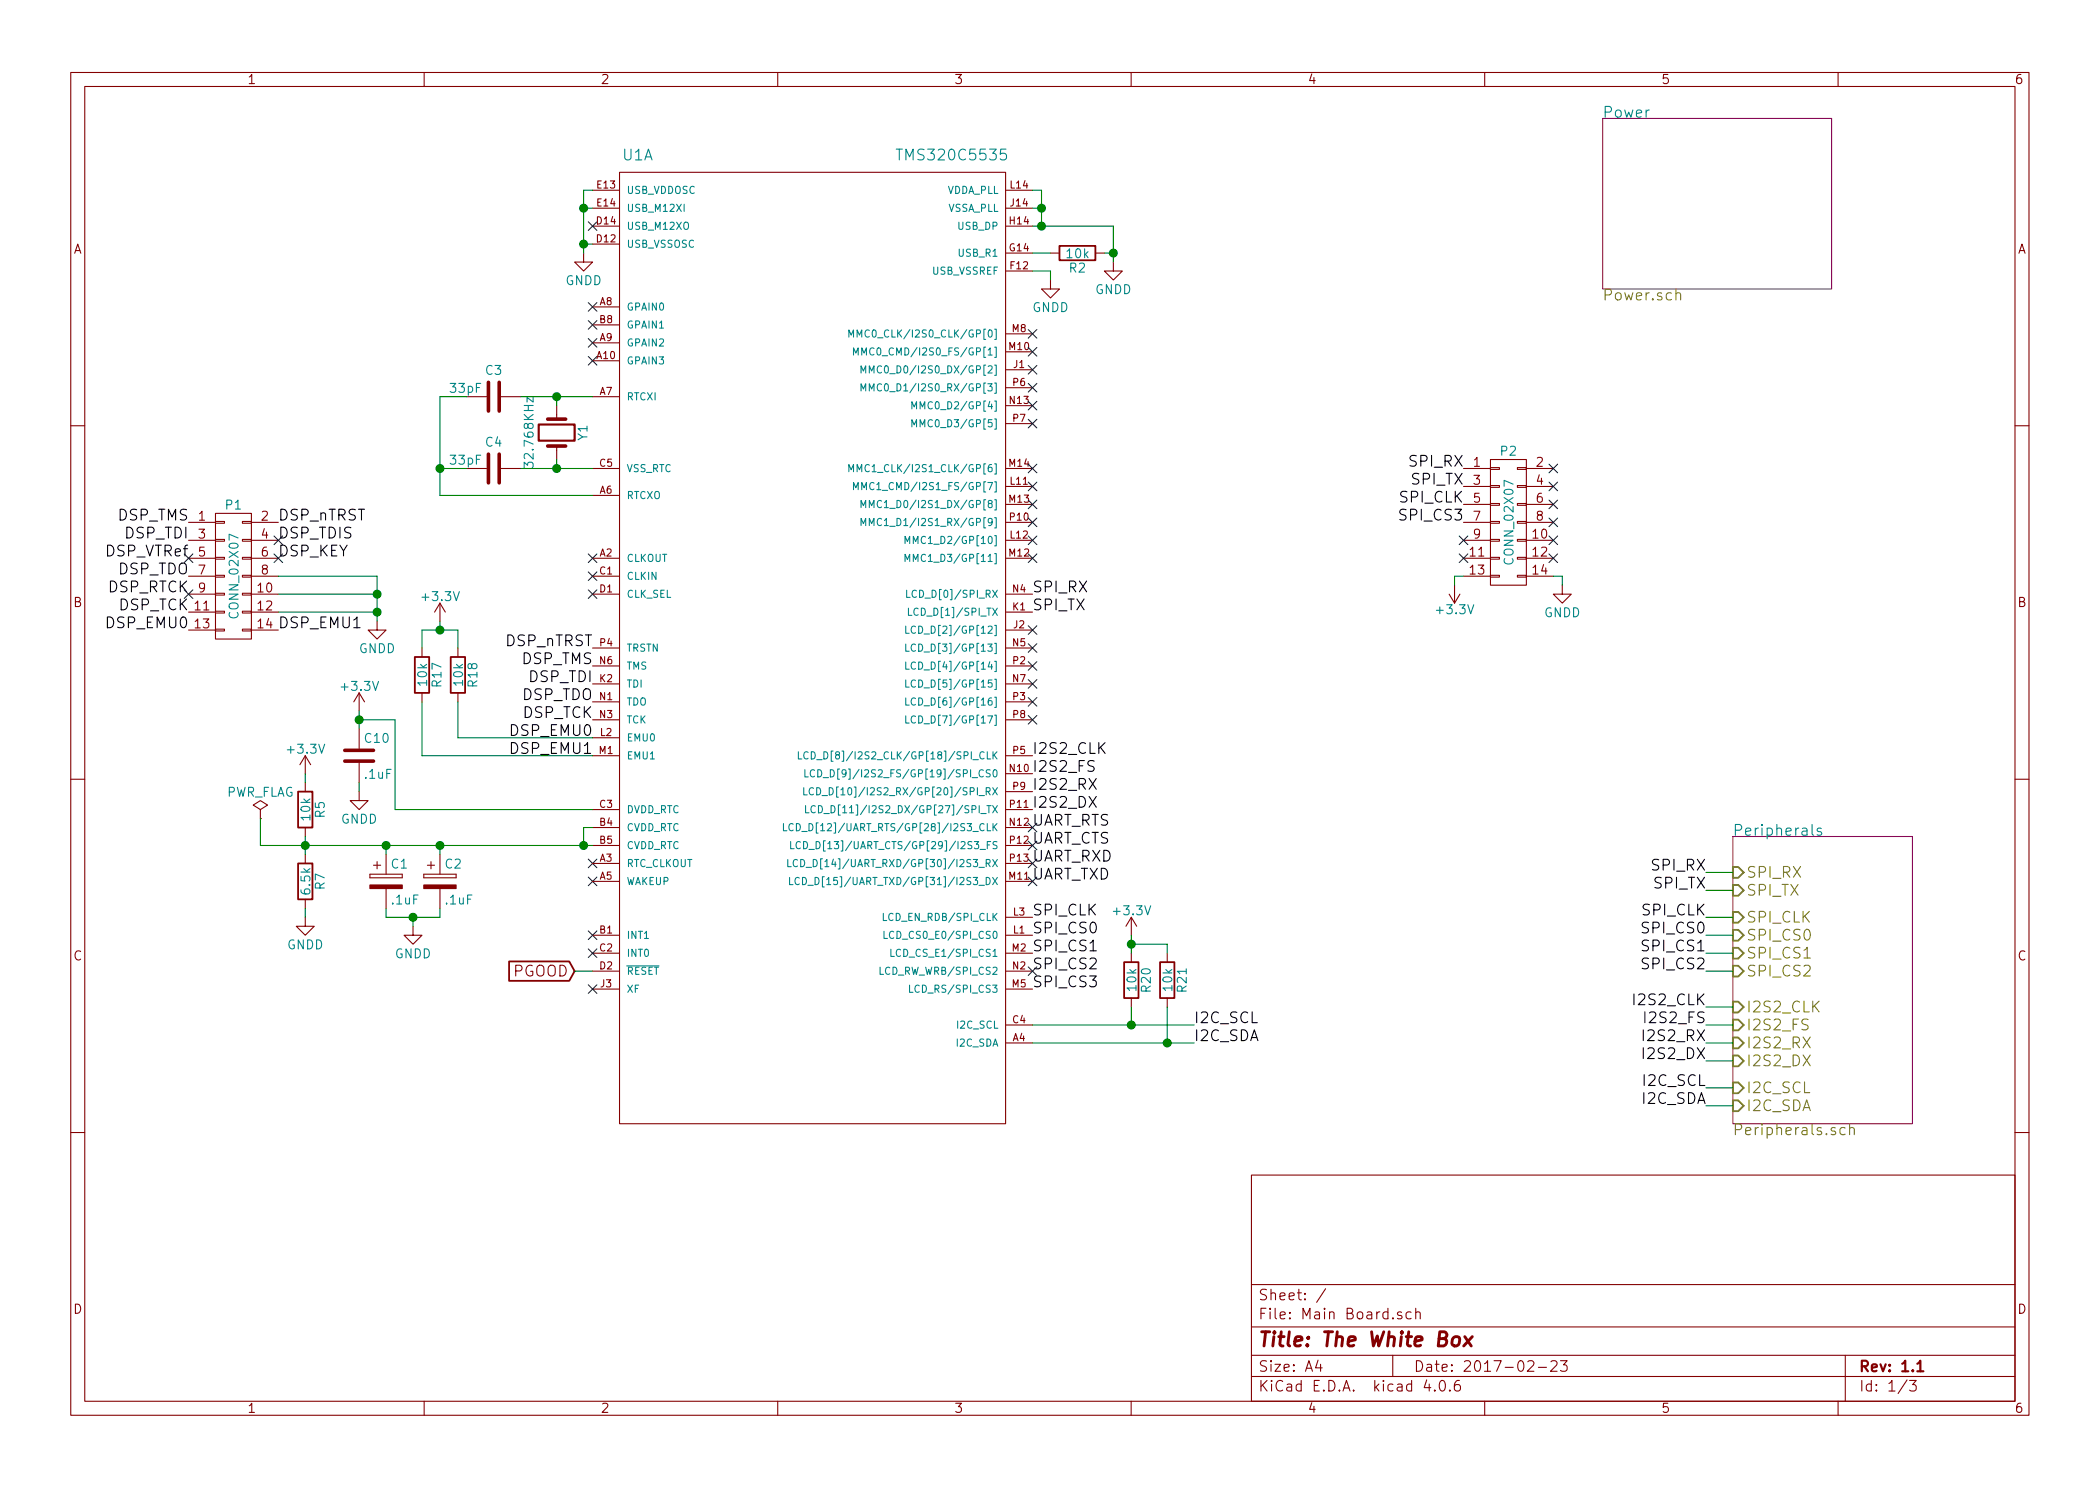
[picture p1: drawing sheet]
EESchema Schematic File Version 2
LIBS:power
LIBS:device
LIBS:transistors
LIBS:conn
LIBS:linear
LIBS:regul
LIBS:74xx
LIBS:cmos4000
LIBS:adc-dac
LIBS:memory
LIBS:xilinx
LIBS:microcontrollers
LIBS:dsp
LIBS:microchip
LIBS:analog_switches
LIBS:motorola
LIBS:texas
LIBS:intel
LIBS:audio
LIBS:interface
LIBS:digital-audio
LIBS:philips
LIBS:display
LIBS:cypress
LIBS:siliconi
LIBS:opto
LIBS:atmel
LIBS:contrib
LIBS:valves
LIBS:switches
LIBS:Main Board
LIBS:Main Board-cache
EELAYER 25 0
EELAYER END
$Descr A4 11693 8268
encoding utf-8
Sheet 1 3
Title "The White Box"
Date "2017-02-23"
Rev "1.1"
Comp ""
Comment1 ""
Comment2 ""
Comment3 ""
Comment4 ""
$EndDescr
$Sheet
S 8925 650  1275 950 
U 586C91C8
F0 "Power" 60
F1 "Power.sch" 60
$EndSheet
$Comp
L GNDD #PWR01
U 1 1
P 3250 1400
F 0 "#PWR01" H 3250 1150 50  0001 C CNN
F 1 "GNDD" H 3250 1250 50  0000 C CNN
F 2 "" H 3250 1400 50  0000 C CNN
F 3 "" H 3250 1400 50  0000 C CNN
	1    3250 1400
	1    0    0    -1  
$EndComp
NoConn ~ 3300 1700
NoConn ~ 3300 1800
NoConn ~ 3300 1900
NoConn ~ 3300 2000
$Comp
L Crystal Y1
U 1 1
P 3100 2400
F 0 "Y1" H 3100 2550 50  0000 C CNN
F 1 "32.768KHz" H 3100 2250 50  0000 C CNN
F 2 "" H 3100 2400 50  0000 C CNN
F 3 "" H 3100 2400 50  0000 C CNN
	1    3100 2400
	0    1    1    0   
$EndComp
$Comp
L C C3
U 1 1
P 2750 2200
F 0 "C3" V 2600 2150 50  0000 L CNN
F 1 "33pF" V 2700 1950 50  0000 L CNN
F 2 "" H 2788 2050 50  0000 C CNN
F 3 "" H 2750 2200 50  0000 C CNN
	1    2750 2200
	0    1    1    0   
$EndComp
$Comp
L C C4
U 1 1
P 2750 2600
F 0 "C4" V 2600 2550 50  0000 L CNN
F 1 "33pF" V 2700 2350 50  0000 L CNN
F 2 "" H 2788 2450 50  0000 C CNN
F 3 "" H 2750 2600 50  0000 C CNN
	1    2750 2600
	0    1    1    0   
$EndComp
NoConn ~ 3300 3100
NoConn ~ 3300 3200
NoConn ~ 3300 3300
$Comp
L CONN_02X07 P1
U 1 1
P 1300 3200
F 0 "P1" H 1300 3600 50  0000 C CNN
F 1 "CONN_02X07" V 1300 3200 50  0000 C CNN
F 2 "" H 1300 2000 50  0000 C CNN
F 3 "" H 1300 2000 50  0000 C CNN
	1    1300 3200
	1    0    0    -1  
$EndComp
Text Label 1550 2900 0    60   ~ 0
DSP_nTRST
Text Label 1550 3000 0    60   ~ 0
DSP_TDIS
Text Label 1550 3100 0    60   ~ 0
DSP_KEY
$Comp
L GNDD #PWR02
U 1 1
P 2100 3450
F 0 "#PWR02" H 2100 3200 50  0001 C CNN
F 1 "GNDD" H 2100 3300 50  0000 C CNN
F 2 "" H 2100 3450 50  0000 C CNN
F 3 "" H 2100 3450 50  0000 C CNN
	1    2100 3450
	1    0    0    -1  
$EndComp
Text Label 1550 3500 0    60   ~ 0
DSP_EMU1
Text Label 1050 2900 2    60   ~ 0
DSP_TMS
Text Label 1050 3000 2    60   ~ 0
DSP_TDI
Text Label 1050 3100 2    60   ~ 0
DSP_VTRef
Text Label 1050 3200 2    60   ~ 0
DSP_TDO
Text Label 1050 3300 2    60   ~ 0
DSP_RTCK
Text Label 1050 3400 2    60   ~ 0
DSP_TCK
Text Label 1050 3500 2    60   ~ 0
DSP_EMU0
Text Label 3300 3600 2    60   ~ 0
DSP_nTRST
Text Label 3300 3700 2    60   ~ 0
DSP_TMS
Text Label 3300 3800 2    60   ~ 0
DSP_TDI
Text Label 3300 3900 2    60   ~ 0
DSP_TDO
Text Label 3300 4000 2    60   ~ 0
DSP_TCK
Text Label 3300 4100 2    60   ~ 0
DSP_EMU0
Text Label 3300 4200 2    60   ~ 0
DSP_EMU1
NoConn ~ 3300 4900
NoConn ~ 3300 4800
NoConn ~ 3300 5200
$Comp
L GNDD #PWR05
U 1 1
P 5850 1550
F 0 "#PWR05" H 5850 1300 50  0001 C CNN
F 1 "GNDD" H 5850 1400 50  0000 C CNN
F 2 "" H 5850 1550 50  0000 C CNN
F 3 "" H 5850 1550 50  0000 C CNN
	1    5850 1550
	1    0    0    -1  
$EndComp
$Comp
L R R2
U 1 1
P 6000 1400
F 0 "R2" V 6080 1400 50  0000 C CNN
F 1 "10k" V 6000 1400 50  0000 C CNN
F 2 "" V 5930 1400 50  0000 C CNN
F 3 "" H 6000 1400 50  0000 C CNN
	1    6000 1400
	0    1    1    0   
$EndComp
$Comp
L GNDD #PWR06
U 1 1
P 6200 1450
F 0 "#PWR06" H 6200 1200 50  0001 C CNN
F 1 "GNDD" H 6200 1300 50  0000 C CNN
F 2 "" H 6200 1450 50  0000 C CNN
F 3 "" H 6200 1450 50  0000 C CNN
	1    6200 1450
	1    0    0    -1  
$EndComp
$Comp
L TMS320C5535 U1
U 1 1
P 4500 2450
F 0 "U1" H 3550 4050 60  0000 C CNN
F 1 "TMS320C5535" H 5300 4050 60  0000 C CNN
F 2 "" H 8600 3850 60  0000 C CNN
F 3 "" H 8600 3850 60  0000 C CNN
	1    4500 2450
	1    0    0    -1  
$EndComp
Text Label 5750 3300 0    60   ~ 0
SPI_RX
Text Label 5750 3400 0    60   ~ 0
SPI_TX
Text Label 5750 4200 0    60   ~ 0
I2S2_CLK
Text Label 5750 4300 0    60   ~ 0
I2S2_FS
Text Label 5750 4400 0    60   ~ 0
I2S2_RX
Text Label 5750 4500 0    60   ~ 0
I2S2_DX
Text Label 5750 4600 0    60   ~ 0
UART_RTS
Text Label 5750 4700 0    60   ~ 0
UART_CTS
Text Label 5750 4800 0    60   ~ 0
UART_RXD
Text Label 5750 4900 0    60   ~ 0
UART_TXD
Text Label 5750 5100 0    60   ~ 0
SPI_CLK
Text Label 5750 5200 0    60   ~ 0
SPI_CS0
Text Label 5750 5300 0    60   ~ 0
SPI_CS1
Text Label 5750 5400 0    60   ~ 0
SPI_CS2
Text Label 5750 5500 0    60   ~ 0
SPI_CS3
Text Label 9500 5100 2    60   ~ 0
SPI_CLK
Text Label 9500 5200 2    60   ~ 0
SPI_CS0
Text Label 9500 5300 2    60   ~ 0
SPI_CS1
Text Label 9500 5400 2    60   ~ 0
SPI_CS2
Text Label 9500 4850 2    60   ~ 0
SPI_RX
Text Label 9500 4950 2    60   ~ 0
SPI_TX
NoConn ~ 5750 3100
NoConn ~ 5750 3700
NoConn ~ 5750 3800
NoConn ~ 5750 3900
NoConn ~ 5750 4600
NoConn ~ 5750 4700
NoConn ~ 5750 4800
NoConn ~ 5750 4900
NoConn ~ 1550 3000
NoConn ~ 1550 3100
NoConn ~ 1050 3100
NoConn ~ 1050 3300
$Comp
L C C10
U 1 1
P 2000 4200
F 0 "C10" H 2025 4300 50  0000 L CNN
F 1 ".1uF" H 2025 4100 50  0000 L CNN
F 2 "" H 2038 4050 50  0000 C CNN
F 3 "" H 2000 4200 50  0000 C CNN
	1    2000 4200
	1    0    0    -1  
$EndComp
$Comp
L GNDD #PWR07
U 1 1
P 2000 4400
F 0 "#PWR07" H 2000 4150 50  0001 C CNN
F 1 "GNDD" H 2000 4250 50  0000 C CNN
F 2 "" H 2000 4400 50  0000 C CNN
F 3 "" H 2000 4400 50  0000 C CNN
	1    2000 4400
	1    0    0    -1  
$EndComp
$Comp
L +3.3V #PWR08
U 1 1
P 2000 3950
F 0 "#PWR08" H 2000 3800 50  0001 C CNN
F 1 "+3.3V" H 2000 4090 50  0000 C CNN
F 2 "" H 2000 3950 50  0000 C CNN
F 3 "" H 2000 3950 50  0000 C CNN
	1    2000 3950
	1    0    0    -1  
$EndComp
$Comp
L R R17
U 1 1
P 2350 3750
F 0 "R17" V 2430 3750 50  0000 C CNN
F 1 "10k" V 2350 3750 50  0000 C CNN
F 2 "" V 2280 3750 50  0000 C CNN
F 3 "" H 2350 3750 50  0000 C CNN
	1    2350 3750
	1    0    0    -1  
$EndComp
$Comp
L R R18
U 1 1
P 2550 3750
F 0 "R18" V 2630 3750 50  0000 C CNN
F 1 "10k" V 2550 3750 50  0000 C CNN
F 2 "" V 2480 3750 50  0000 C CNN
F 3 "" H 2550 3750 50  0000 C CNN
	1    2550 3750
	1    0    0    -1  
$EndComp
$Comp
L +3.3V #PWR09
U 1 1
P 2450 3450
F 0 "#PWR09" H 2450 3300 50  0001 C CNN
F 1 "+3.3V" H 2450 3590 50  0000 C CNN
F 2 "" H 2450 3450 50  0000 C CNN
F 3 "" H 2450 3450 50  0000 C CNN
	1    2450 3450
	1    0    0    -1  
$EndComp
NoConn ~ 3300 1250
$Comp
L CONN_02X07 P2
U 1 1
P 8400 2900
F 0 "P2" H 8400 3300 50  0000 C CNN
F 1 "CONN_02X07" V 8400 2900 50  0000 C CNN
F 2 "" H 8400 1700 50  0000 C CNN
F 3 "" H 8400 1700 50  0000 C CNN
	1    8400 2900
	1    0    0    -1  
$EndComp
$Comp
L GNDD #PWR010
U 1 1
P 8700 3250
F 0 "#PWR010" H 8700 3000 50  0001 C CNN
F 1 "GNDD" H 8700 3100 50  0000 C CNN
F 2 "" H 8700 3250 50  0000 C CNN
F 3 "" H 8700 3250 50  0000 C CNN
	1    8700 3250
	1    0    0    -1  
$EndComp
$Comp
L +3.3V #PWR011
U 1 1
P 8100 3250
F 0 "#PWR011" H 8100 3100 50  0001 C CNN
F 1 "+3.3V" H 8100 3390 50  0000 C CNN
F 2 "" H 8100 3250 50  0000 C CNN
F 3 "" H 8100 3250 50  0000 C CNN
	1    8100 3250
	-1   0    0    1   
$EndComp
Text Label 8150 2600 2    60   ~ 0
SPI_RX
Text Label 8150 2700 2    60   ~ 0
SPI_TX
Text Label 8150 2800 2    60   ~ 0
SPI_CLK
Text Label 8150 2900 2    60   ~ 0
SPI_CS3
NoConn ~ 5750 3500
NoConn ~ 5750 3600
NoConn ~ 5750 3000
NoConn ~ 5750 2900
NoConn ~ 5750 2800
NoConn ~ 5750 2700
NoConn ~ 5750 2600
NoConn ~ 5750 1850
NoConn ~ 5750 1950
NoConn ~ 5750 2050
NoConn ~ 5750 2150
NoConn ~ 5750 2250
NoConn ~ 5750 2350
$Comp
L CP C2
U 1 1
P 2450 4900
F 0 "C2" H 2475 5000 50  0000 L CNN
F 1 ".1uF" H 2475 4800 50  0000 L CNN
F 2 "" H 2488 4750 50  0000 C CNN
F 3 "" H 2450 4900 50  0000 C CNN
	1    2450 4900
	1    0    0    -1  
$EndComp
$Comp
L CP C1
U 1 1
P 2150 4900
F 0 "C1" H 2175 5000 50  0000 L CNN
F 1 ".1uF" H 2175 4800 50  0000 L CNN
F 2 "" H 2188 4750 50  0000 C CNN
F 3 "" H 2150 4900 50  0000 C CNN
	1    2150 4900
	1    0    0    -1  
$EndComp
$Comp
L GNDD #PWR012
U 1 1
P 2300 5150
F 0 "#PWR012" H 2300 4900 50  0001 C CNN
F 1 "GNDD" H 2300 5000 50  0000 C CNN
F 2 "" H 2300 5150 50  0000 C CNN
F 3 "" H 2300 5150 50  0000 C CNN
	1    2300 5150
	1    0    0    -1  
$EndComp
$Comp
L R R5
U 1 1
P 1700 4500
F 0 "R5" V 1780 4500 50  0000 C CNN
F 1 "10k" V 1700 4500 50  0000 C CNN
F 2 "" V 1630 4500 50  0000 C CNN
F 3 "" H 1700 4500 50  0000 C CNN
	1    1700 4500
	1    0    0    -1  
$EndComp
$Comp
L R R7
U 1 1
P 1700 4900
F 0 "R7" V 1780 4900 50  0000 C CNN
F 1 "6.5k" V 1700 4900 50  0000 C CNN
F 2 "" V 1630 4900 50  0000 C CNN
F 3 "" H 1700 4900 50  0000 C CNN
	1    1700 4900
	1    0    0    -1  
$EndComp
$Comp
L GNDD #PWR013
U 1 1
P 1700 5100
F 0 "#PWR013" H 1700 4850 50  0001 C CNN
F 1 "GNDD" H 1700 4950 50  0000 C CNN
F 2 "" H 1700 5100 50  0000 C CNN
F 3 "" H 1700 5100 50  0000 C CNN
	1    1700 5100
	1    0    0    -1  
$EndComp
$Comp
L +3.3V #PWR014
U 1 1
P 1700 4300
F 0 "#PWR014" H 1700 4150 50  0001 C CNN
F 1 "+3.3V" H 1700 4440 50  0000 C CNN
F 2 "" H 1700 4300 50  0000 C CNN
F 3 "" H 1700 4300 50  0000 C CNN
	1    1700 4300
	1    0    0    -1  
$EndComp
NoConn ~ 3300 5500
NoConn ~ 3300 5300
NoConn ~ 8650 2600
NoConn ~ 8650 2700
NoConn ~ 8650 2800
NoConn ~ 8650 2900
NoConn ~ 8650 3000
NoConn ~ 8650 3100
NoConn ~ 8150 3000
NoConn ~ 8150 3100
$Sheet
S 9650 4650 1000 1600
U 586E795B
F0 "Peripherals" 60
F1 "Peripherals.sch" 60
F2 "SPI_RX" I L 9650 4850 60 
F3 "SPI_TX" I L 9650 4950 60 
F4 "SPI_CLK" I L 9650 5100 60 
F5 "SPI_CS0" I L 9650 5200 60 
F6 "SPI_CS1" I L 9650 5300 60 
F7 "SPI_CS2" I L 9650 5400 60 
F8 "I2S2_CLK" I L 9650 5600 60 
F9 "I2S2_FS" I L 9650 5700 60 
F10 "I2S2_RX" I L 9650 5800 60 
F11 "I2S2_DX" I L 9650 5900 60 
F12 "I2C_SCL" I L 9650 6050 60 
F13 "I2C_SDA" I L 9650 6150 60 
$EndSheet
NoConn ~ 5750 4000
Text Label 9500 5600 2    60   ~ 0
I2S2_CLK
Text Label 9500 5700 2    60   ~ 0
I2S2_FS
Text Label 9500 5800 2    60   ~ 0
I2S2_RX
Text Label 9500 5900 2    60   ~ 0
I2S2_DX
Text Label 6650 5700 0    60   ~ 0
I2C_SCL
Text Label 6650 5800 0    60   ~ 0
I2C_SDA
Text Label 9500 6050 2    60   ~ 0
I2C_SCL
Text Label 9500 6150 2    60   ~ 0
I2C_SDA
$Comp
L +3.3V #PWR015
U 1 1
P 6300 5200
F 0 "#PWR015" H 6300 5050 50  0001 C CNN
F 1 "+3.3V" H 6300 5340 50  0000 C CNN
F 2 "" H 6300 5200 50  0000 C CNN
F 3 "" H 6300 5200 50  0000 C CNN
	1    6300 5200
	1    0    0    -1  
$EndComp
$Comp
L R R20
U 1 1
P 6300 5450
F 0 "R20" V 6380 5450 50  0000 C CNN
F 1 "10k" V 6300 5450 50  0000 C CNN
F 2 "" V 6230 5450 50  0001 C CNN
F 3 "" H 6300 5450 50  0001 C CNN
	1    6300 5450
	1    0    0    -1  
$EndComp
$Comp
L R R21
U 1 1
P 6500 5450
F 0 "R21" V 6580 5450 50  0000 C CNN
F 1 "10k" V 6500 5450 50  0000 C CNN
F 2 "" V 6430 5450 50  0001 C CNN
F 3 "" H 6500 5450 50  0001 C CNN
	1    6500 5450
	1    0    0    -1  
$EndComp
$Comp
L PWR_FLAG #FLG016
U 1 1
P 1450 4550
F 0 "#FLG016" H 1450 4625 50  0001 C CNN
F 1 "PWR_FLAG" H 1450 4700 50  0000 C CNN
F 2 "" H 1450 4550 50  0001 C CNN
F 3 "" H 1450 4550 50  0001 C CNN
	1    1450 4550
	1    0    0    -1  
$EndComp
NoConn ~ 5750 5400
Wire Wire Line
	3300 1050 3250 1050
Wire Wire Line
	3250 1350 3300 1350
Wire Wire Line
	3300 1150 3250 1150
Connection ~ 3250 1150
Connection ~ 3250 1350
Wire Wire Line
	2900 2600 3300 2600
Wire Wire Line
	3100 2600 3100 2550
Wire Wire Line
	3100 2250 3100 2200
Wire Wire Line
	2900 2200 3300 2200
Wire Wire Line
	2450 2750 3300 2750
Wire Wire Line
	2450 2200 2450 2750
Wire Wire Line
	2450 2200 2600 2200
Wire Wire Line
	2450 2600 2600 2600
Connection ~ 2450 2600
Connection ~ 3100 2600
Connection ~ 3100 2200
Wire Wire Line
	1550 3200 2100 3200
Wire Wire Line
	1550 3300 2100 3300
Wire Wire Line
	2100 3400 1550 3400
Wire Wire Line
	2100 3200 2100 3450
Connection ~ 2100 3300
Connection ~ 2100 3400
Wire Wire Line
	5750 1500 5850 1500
Wire Wire Line
	5850 1500 5850 1550
Wire Wire Line
	5750 1400 5850 1400
Wire Wire Line
	6150 1400 6200 1400
Wire Wire Line
	6200 1250 6200 1450
Wire Wire Line
	5750 1050 5800 1050
Wire Wire Line
	5800 1050 5800 1250
Wire Wire Line
	5750 1250 6200 1250
Wire Wire Line
	5750 1150 5800 1150
Connection ~ 5800 1150
Connection ~ 6200 1400
Connection ~ 5800 1250
Wire Wire Line
	9650 5100 9500 5100
Wire Wire Line
	9650 5200 9500 5200
Wire Wire Line
	9650 5300 9500 5300
Wire Wire Line
	9650 5400 9500 5400
Wire Wire Line
	9500 4850 9650 4850
Wire Wire Line
	9500 4950 9650 4950
Wire Wire Line
	3300 4600 3250 4600
Wire Wire Line
	3250 4600 3250 4700
Connection ~ 3250 4700
Wire Wire Line
	2200 4500 3300 4500
Wire Wire Line
	2000 3950 2000 4050
Wire Wire Line
	2200 4000 2200 4500
Wire Wire Line
	2000 4000 2200 4000
Connection ~ 2000 4000
Wire Wire Line
	2350 4200 3300 4200
Wire Wire Line
	2350 3900 2350 4200
Wire Wire Line
	2550 4100 3300 4100
Wire Wire Line
	2550 3900 2550 4100
Wire Wire Line
	2350 3600 2350 3500
Wire Wire Line
	2350 3500 2550 3500
Wire Wire Line
	2550 3500 2550 3600
Wire Wire Line
	2450 3500 2450 3450
Connection ~ 2450 3500
Wire Wire Line
	3250 1050 3250 1400
Wire Wire Line
	2000 4400 2000 4350
Wire Wire Line
	8650 3200 8700 3200
Wire Wire Line
	8700 3200 8700 3250
Wire Wire Line
	8100 3250 8100 3200
Wire Wire Line
	8100 3200 8150 3200
Wire Wire Line
	2150 5050 2150 5100
Wire Wire Line
	2150 5100 2450 5100
Wire Wire Line
	2450 5100 2450 5050
Wire Wire Line
	2300 5150 2300 5100
Connection ~ 2300 5100
Wire Wire Line
	1450 4700 3300 4700
Wire Wire Line
	2150 4750 2150 4700
Wire Wire Line
	2450 4750 2450 4700
Connection ~ 2450 4700
Wire Wire Line
	1700 4650 1700 4750
Connection ~ 2150 4700
Connection ~ 1700 4700
Wire Wire Line
	1700 5100 1700 5050
Wire Wire Line
	1700 4350 1700 4300
Wire Wire Line
	9650 5600 9500 5600
Wire Wire Line
	9650 5700 9500 5700
Wire Wire Line
	9650 5800 9500 5800
Wire Wire Line
	9650 5900 9500 5900
Wire Wire Line
	9500 6050 9650 6050
Wire Wire Line
	9500 6150 9650 6150
Wire Wire Line
	5750 5700 6650 5700
Wire Wire Line
	5750 5800 6650 5800
Connection ~ 6300 5700
Wire Wire Line
	6300 5700 6300 5600
Wire Wire Line
	6300 5300 6300 5200
Wire Wire Line
	6500 5800 6500 5600
Connection ~ 6500 5800
Wire Wire Line
	6500 5300 6500 5250
Wire Wire Line
	6500 5250 6300 5250
Connection ~ 6300 5250
Wire Wire Line
	1450 4700 1450 4550
Text GLabel 3200 5400 0    60   Input ~ 0
PGOOD
Wire Wire Line
	3200 5400 3300 5400
$EndSCHEMATC
